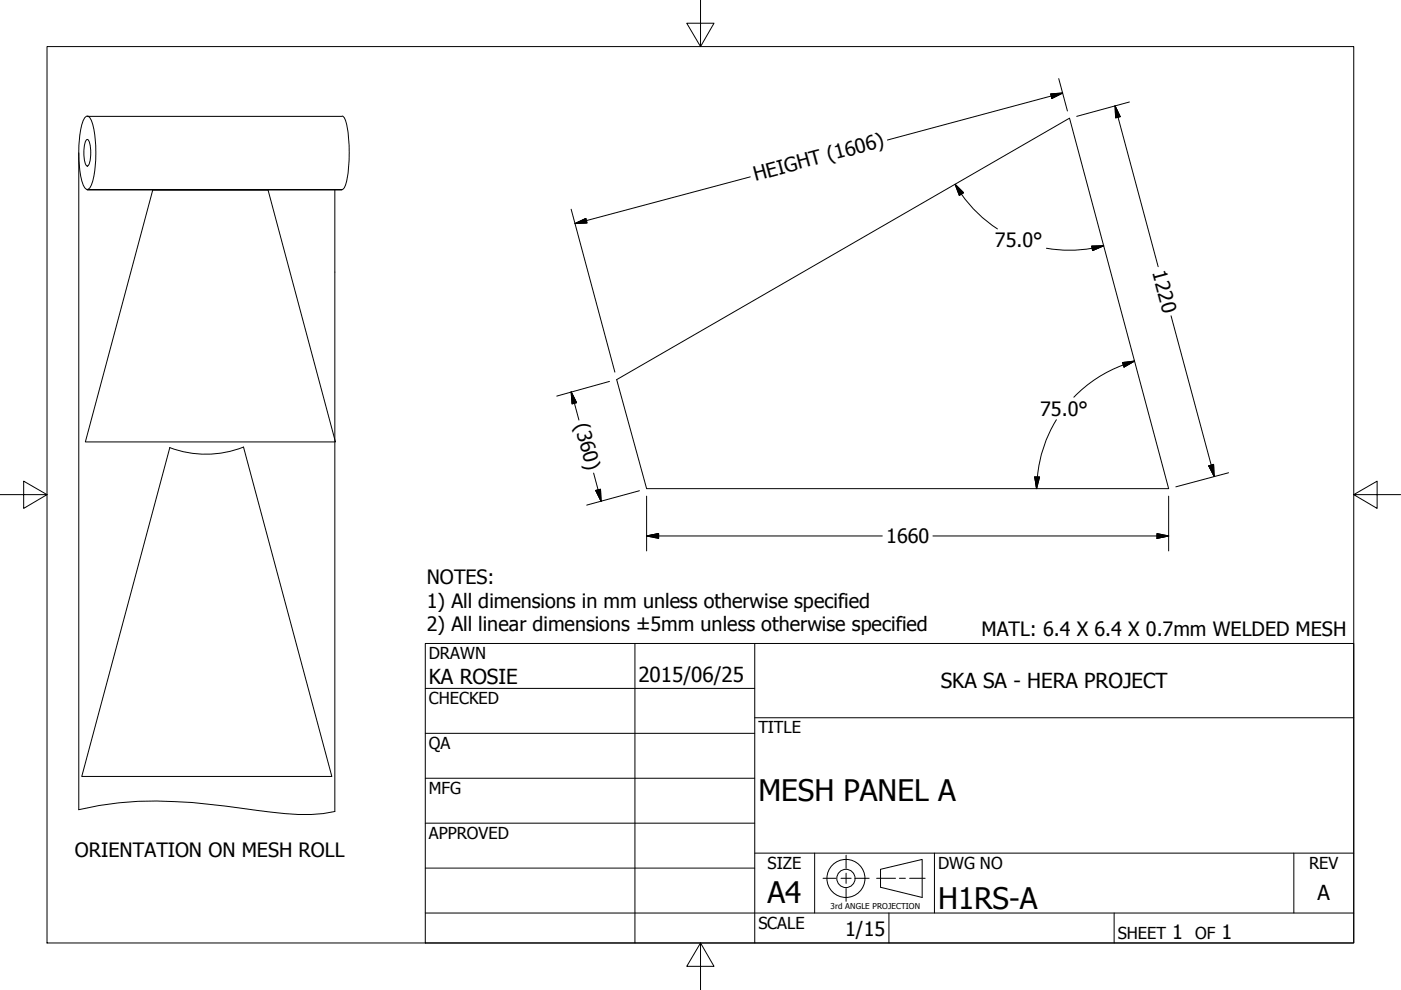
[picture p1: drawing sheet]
<svg xmlns="http://www.w3.org/2000/svg" width="297mm" height="210mm" viewBox="0 0 297 210" stroke-linecap="round" stroke-linejoin="round" font-family="sans-serif">
<!-- layer: Visible (ANSI) -->
<path d="M32.4 40.3l-14.3 53.4h53l-14.3-53.4M36 94.9a21.7 21.7 0 0 0 15.6-.1l18.8 69.8h-53.1l18.7-69.7M130.7 80.5l96.1-55.4 21 78.5h-110.7" fill="none" stroke="#000" stroke-width=".21"/>
<!-- layer: Visible Narrow (ANSI) -->
<path d="M32.4 40.3h24.4" fill="none" stroke="#000" stroke-width=".21"/>
<!-- layer: Border (ANSI) -->
<path d="M148.5 -.1v10l-2.9-5h5.8l-2.9 5M10 9.9h277v190h-277zM0 104.9h10l-5-2.9v5.8l5-2.9M287 104.9l5 2.9v-5.8l-5 2.9h10M148.5 199.9l2.9 5h-5.8l2.9-5v10" fill="none" stroke="#000" stroke-width=".21"/>
<!-- layer: Title (ANSI) -->
<g fill="none" stroke="#000" stroke-width=".21">
<path d="M90.2 136.4h196.8v63.5h-196.8zM134.6 136.4v63.5M160 136.4v63.5M90.2 146h69.8M90.2 155.5h69.8M160 152.2h127M90.2 165h69.8M90.2 174.5h69.8M90.2 193.6h196.8M90.2 184.1h69.8M160 180.9h127M172.7 180.9v12.7"/>
<path d="M188.5 193.6v6.3M198.1 180.9v12.7M236.2 193.6v6.3M274.3 180.9v12.7"/>
</g>
<!-- layer: Sketch Geometry (ANSI) -->
<g fill="none" stroke="#000" stroke-width=".21">
<path d="M16.7 32.4v139.3a74.5 74.5 0 0 1 24.1-1.5l13.6 1.6a61.6 61.6 0 0 0 14.1 .7l2.5-.4v-131.9M18.2 24.7l.3-.1a2.13 2.13 0 0 1 1.2 1.8 26.6 26.6 0 0 1-.3 12.7l-.6 .9-.3 .2a2.13 2.13 0 0 1-1.2-1.9 26.6 26.6 0 0 1 .3-12.6zM18.3 29.7l.2-.1a3.3 3.3 0 0 1 .7 2.8l-.1 1.4a1.57 1.57 0 0 1-.6 1.4 3.3 3.3 0 0 1-.7-2.8l.1-1.4zM18.5 24.7h54M72.5 24.6a2.15 2.15 0 0 1 1 1.8 32.1 32.1 0 0 1-.2 12.7l-.5 .9-.3 .2M18.5 40.2h54h-54M130.7 80.5l6.4 23.1M174.5 186.2h2.7M178.3 186.2h2.2M179.4 181.3v2.8M179.4 185.1v2.2M179.4 188.4v2.7"/>
<path d="M181.5 186.2h2.8M185.9 186.2h4M186.7 184.3l8.8-2.1v8.1l-8.8-2.2zM190.7 186.2h1.3M192.8 186.2h3.4"/>
<circle cx="179.4" cy="186.2" r="4"/>
<circle cx="179.4" cy="186.2" r="1.94"/>
</g>
<!-- layer: Dimension (ANSI) -->
<g fill="none" stroke="#000" stroke-width=".21">
<path d="M222.8 19.9l2.5-.2-2.3 1.2zM224.5 16.7l1.8 6.8M225.3 19.7l-37.1 10M159.1 37.5l-37.2 9.9M202.5 39.1l1.8 1.8-.9 .5zM202.5 39.1a28.1 28.1 0 0 0 9 9.4M236.4 22.5l1.1 2.2-1 .3zM236.4 22.5l9.2 34.1M239.5 21.6l-11.2 3.1M121.1 44.4l9.3 34.5M121.9 47.4l2.3-1.1 .3 1zM231.5 52.2l2.5-.1-2.4 1z"/>
<path d="M234 52.1a28.1 28.1 0 0 1-12.1 .5M238 76.9l2.5-.3-2.2 1.2zM238.2 77.4a28 28 0 0 0-10.5 6.8M240.5 76.6l-2.4 .7M248.3 67l9.1 34M121.1 83.1l1.1 2.3-.9 .2zM121.1 83.1l1.6 6M129.2 80.9l-11.2 3.1M224 89a28 28 0 0 0-4.1 12.1M256.3 98.8l1-.3 .1 2.5zM125.9 100.3l1.5 6M126.3 104l1-.3 .1 2.6z"/>
<path d="M135.6 104l-11.2 3.1M137.1 113.6l2.5-.5v1zM137.1 113.6h50M137.1 105.2v11.6M197.8 113.6h50M219.4 101.1h1l-.6 2.5zM219.9 101.1l-.1 2.5M245.3 113.1l2.5 .5-2.5 .5zM247.8 105.2v11.6M260.5 100.2l-11.2 3"/>
</g>
<g fill="#000" stroke="#000" stroke-width=".21">
<path d="M223 20.9l2.3-1.2zM222.8 19.9l2.5-.2-2.3 1.2zM236.4 22.5l1.1 2.2zM236.4 22.5l1.1 2.2-1 .3zM121.9 47.4l2.3-1.1zM121.9 47.4l2.3-1.1 .3 1zM202.5 39.1l1.8 1.8zM202.5 39.1l1.8 1.8-.9 .5zM231.6 53.1l2.4-1zM231.5 52.2l2.5-.1-2.4 1zM238.3 77.8l2.2-1.2zM238 76.9l2.5-.3-2.2 1.2z"/>
<path d="M121.1 83.1l1.1 2.3zM121.1 83.1l1.1 2.3-.9 .2zM256.3 98.8l1.1 2.2zM256.3 98.8l1-.3 .1 2.5zM126.3 104l1.1 2.3zM126.3 104l1-.3 .1 2.6zM137.1 113.6l2.5-.5zM137.1 113.6l2.5-.5v1zM219.4 101.1l.4 2.5zM219.4 101.1h1l-.6 2.5zM245.3 114.1l2.5-.5zM245.3 113.1l2.5 .5-2.5 .5z"/>
</g>
<g font-size="6.3">
<text x="160.8" y="169.8">MESH PANEL A</text>
<text x="162.8" y="191.4">A4</text>
<text x="198.9" y="192.7">H1RS-A</text>
</g>
<g font-size="4.4">
<text x="90.9" y="145.1">KA ROSIE</text>
<text x="135.4" y="144.5">2015/06/25</text>
<text x="199.5" y="145.9">SKA SA - HERA PROJECT</text>
<text x="279.3" y="190.7">A</text>
</g>
<g font-size="4.2">
<text x="160.1" y="38.4" transform="rotate(-15 160.1 38.4)">HEIGHT (1606)</text>
<text x="210.9" y="52.4">75.0°</text>
<text x="244.3" y="57.8" transform="rotate(75 244.3 57.8)">1220</text>
<text x="220.5" y="88.1">75.0°</text>
<text x="121.9" y="90.1" transform="rotate(75 121.9 90.1)">(360)</text>
<text x="187.9" y="115.2">1660</text>
<text x="90.5" y="123.8">NOTES:</text>
<text x="90.5" y="128.8">1) All dimensions in mm unless otherwise specified</text>
<text x="90.5" y="133.8">2) All linear dimensions ±5mm unless otherwise specified</text>
<text x="208.1" y="134.8">MATL: 6.4 X 6.4 X 0.7mm WELDED MESH</text>
<text x="15.9" y="181.6">ORIENTATION ON MESH ROLL</text>
<text x="179.2" y="198.5">1/15</text>
<text x="248.5" y="199.1">1</text>
<text x="259" y="199.1">1</text>
</g>
<g font-size="3.5">
<text x="90.9" y="139.7">DRAWN</text>
<text x="90.9" y="149.3">CHECKED</text>
<text x="160.8" y="155.5">TITLE</text>
<text x="90.9" y="158.8">QA</text>
<text x="90.9" y="168.3">MFG</text>
<text x="90.9" y="177.8">APPROVED</text>
<text x="162.8" y="184.2">SIZE</text>
<text x="198.9" y="184.2">DWG NO</text>
<text x="277.6" y="184.2">REV</text>
<text x="160.8" y="196.9">SCALE</text>
<text x="237" y="199.1">SHEET</text>
<text x="253.4" y="199.1">OF</text>
</g>
<text font-size="1.7" x="176.1" y="192.6">3rd ANGLE PROJECTION</text>
</svg>
